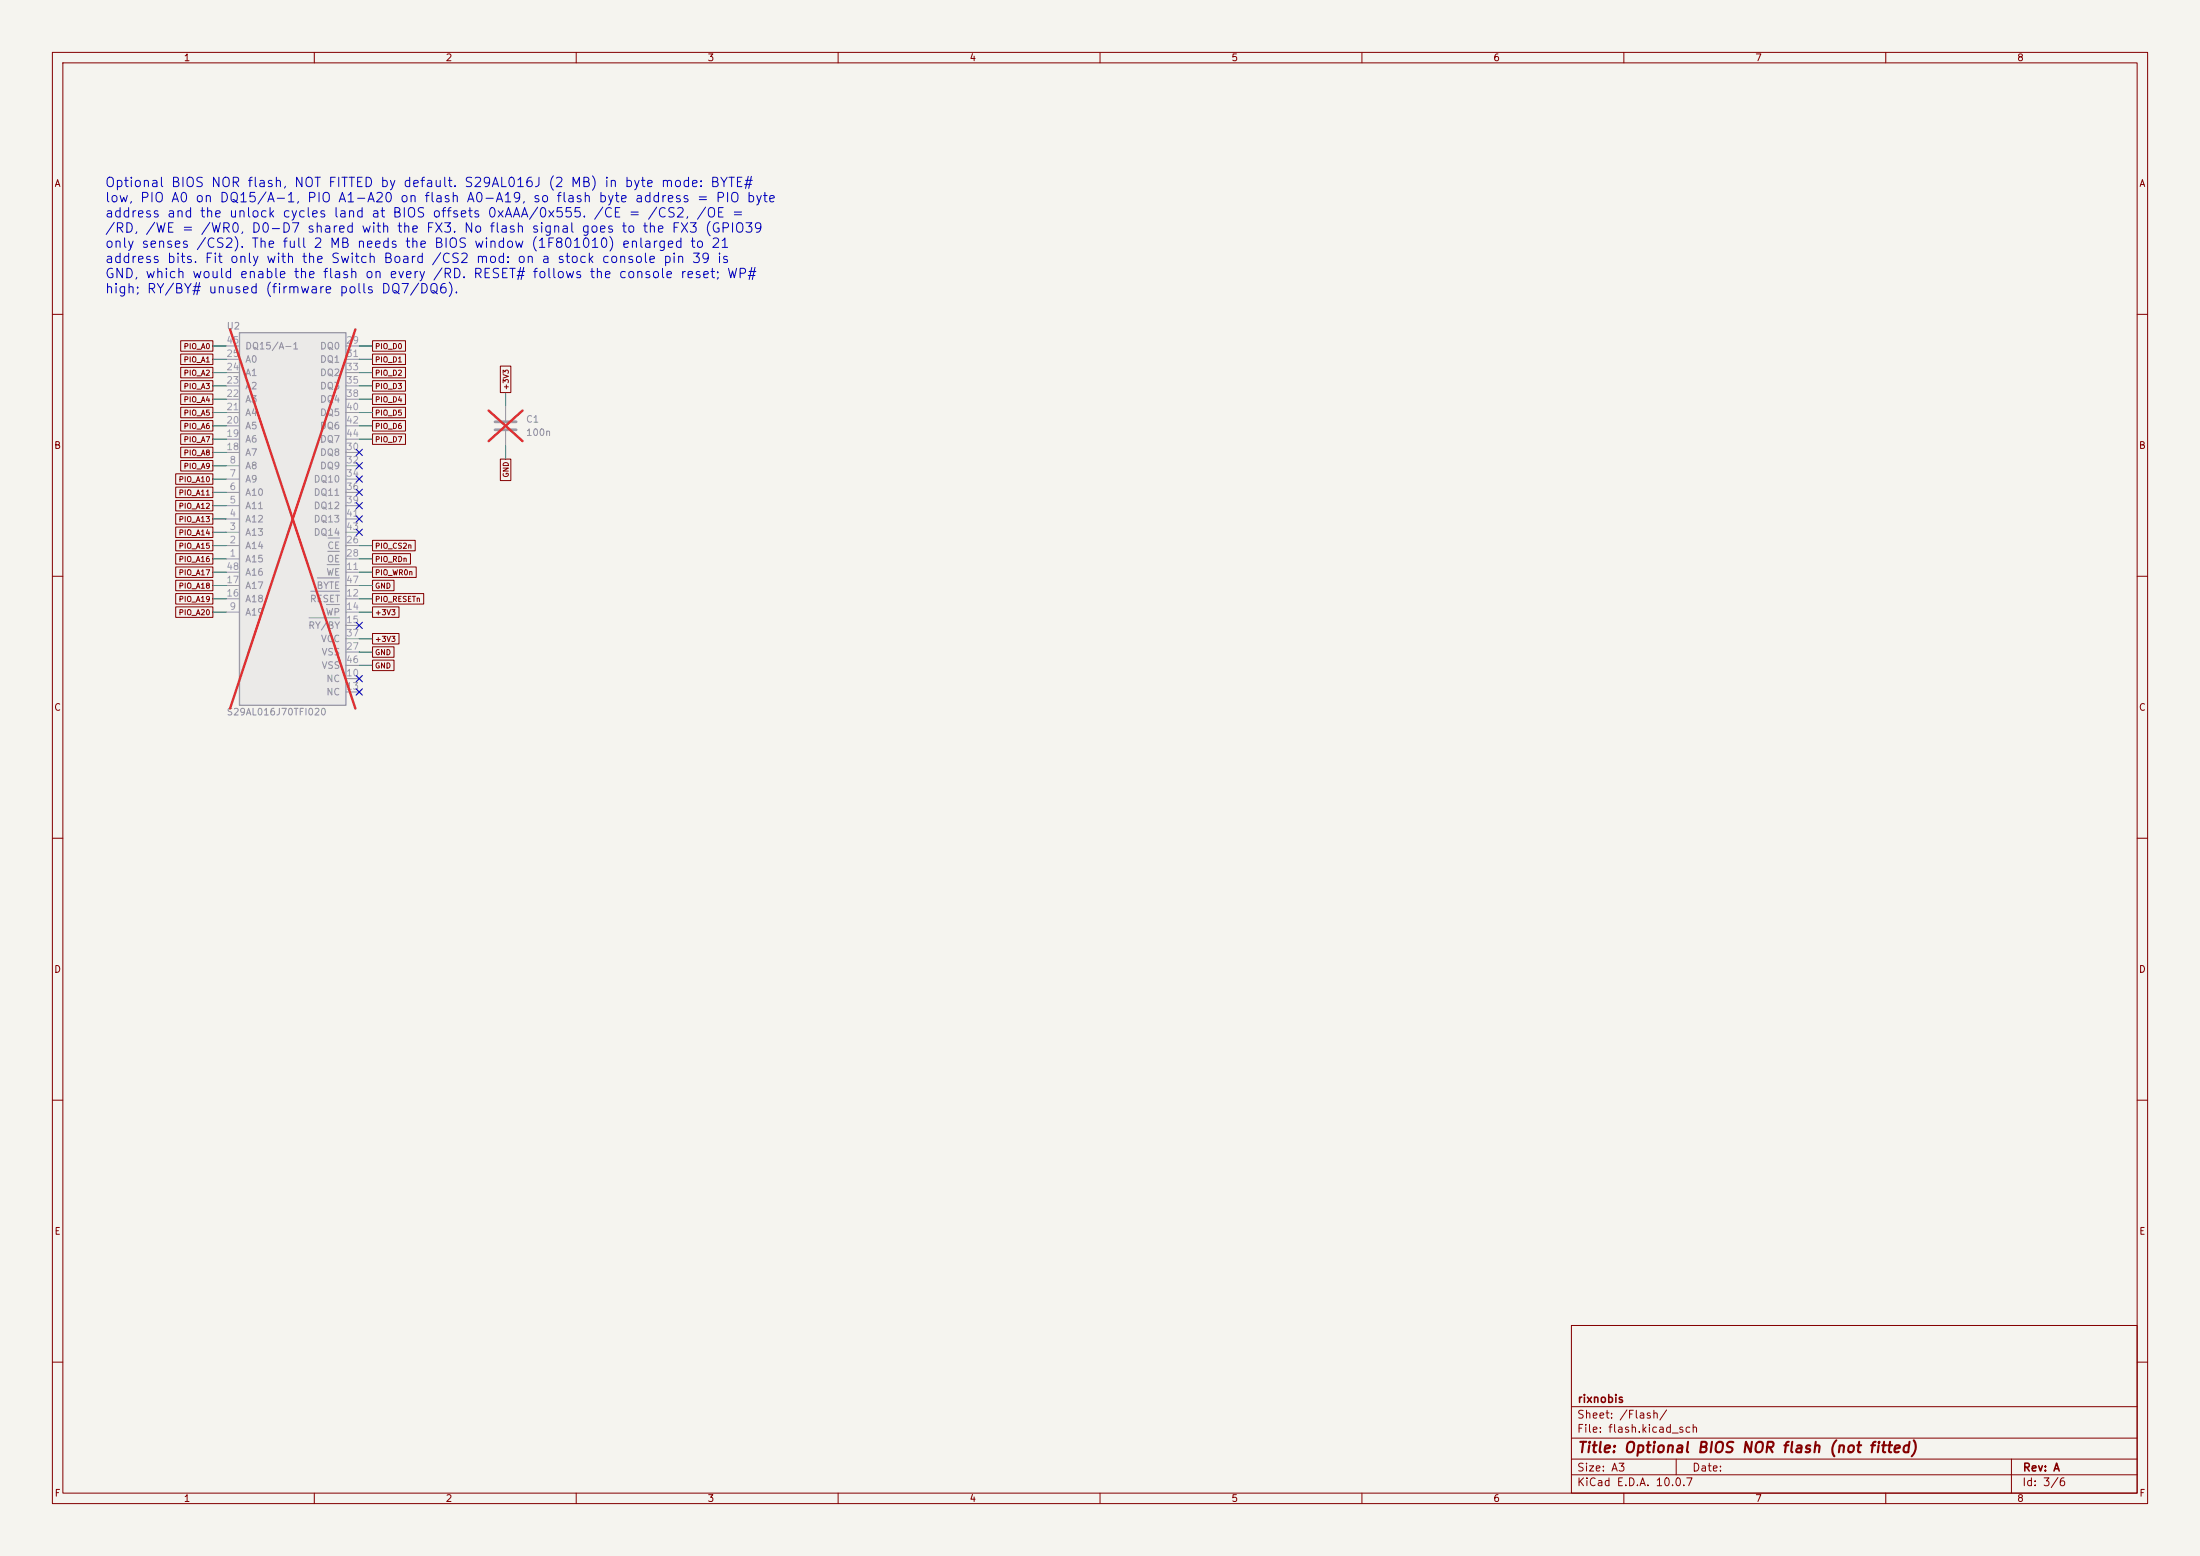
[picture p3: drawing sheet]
(kicad_sch (version 20260306) (generator "eeschema") (generator_version "10.0") (paper "A3") (title_block (title "Optional BIOS NOR flash (not fitted)") (rev "A") (company "rixnobis"))
(lib_symbols
(symbol "ps1-fx3-cart:S29AL016J70TFI020" (pin_names (offset 1.016)) (exclude_from_sim no) (in_bom yes) (on_board yes)
(property "Reference" "U" (at 0 2.54 0) (effects (font (size 1.27 1.27))))
(property "Value" "S29AL016J70TFI020" (at 0 -2.54 0) (effects (font (size 1.27 1.27))))
(property "Footprint" "Package_SO:TSOP-I-48_18.4x12mm_P0.5mm" (at 0 0 0) (effects (font (size 1.27 1.27)) (hide yes)))
(property "Datasheet" "" (at 0 0 0) (effects (font (size 1.27 1.27)) (hide yes)))
(symbol "S29AL016J70TFI020_1_1" (rectangle (start -10.16 35.56) (end 10.16 -35.56) (stroke (width 0.254) (type default)) (fill (type background))) (pin passive line (at -12.7 33.02 0) (length 2.54) (name "DQ15/A-1" (effects (font (size 1.27 1.27)))) (number "45" (effects (font (size 1.27 1.27))))) (pin passive line (at -12.7 30.48 0) (length 2.54) (name "A0" (effects (font (size 1.27 1.27)))) (number "25" (effects (font (size 1.27 1.27))))) (pin passive line (at -12.7 27.94 0) (length 2.54) (name "A1" (effects (font (size 1.27 1.27)))) (number "24" (effects (font (size 1.27 1.27))))) (pin passive line (at -12.7 25.4 0) (length 2.54) (name "A2" (effects (font (size 1.27 1.27)))) (number "23" (effects (font (size 1.27 1.27))))) (pin passive line (at -12.7 22.86 0) (length 2.54) (name "A3" (effects (font (size 1.27 1.27)))) (number "22" (effects (font (size 1.27 1.27))))) (pin passive line (at -12.7 20.32 0) (length 2.54) (name "A4" (effects (font (size 1.27 1.27)))) (number "21" (effects (font (size 1.27 1.27))))) (pin passive line (at -12.7 17.78 0) (length 2.54) (name "A5" (effects (font (size 1.27 1.27)))) (number "20" (effects (font (size 1.27 1.27))))) (pin passive line (at -12.7 15.24 0) (length 2.54) (name "A6" (effects (font (size 1.27 1.27)))) (number "19" (effects (font (size 1.27 1.27))))) (pin passive line (at -12.7 12.7 0) (length 2.54) (name "A7" (effects (font (size 1.27 1.27)))) (number "18" (effects (font (size 1.27 1.27))))) (pin passive line (at -12.7 10.16 0) (length 2.54) (name "A8" (effects (font (size 1.27 1.27)))) (number "8" (effects (font (size 1.27 1.27))))) (pin passive line (at -12.7 7.62 0) (length 2.54) (name "A9" (effects (font (size 1.27 1.27)))) (number "7" (effects (font (size 1.27 1.27))))) (pin passive line (at -12.7 5.08 0) (length 2.54) (name "A10" (effects (font (size 1.27 1.27)))) (number "6" (effects (font (size 1.27 1.27))))) (pin passive line (at -12.7 2.54 0) (length 2.54) (name "A11" (effects (font (size 1.27 1.27)))) (number "5" (effects (font (size 1.27 1.27))))) (pin passive line (at -12.7 0 0) (length 2.54) (name "A12" (effects (font (size 1.27 1.27)))) (number "4" (effects (font (size 1.27 1.27))))) (pin passive line (at -12.7 -2.54 0) (length 2.54) (name "A13" (effects (font (size 1.27 1.27)))) (number "3" (effects (font (size 1.27 1.27))))) (pin passive line (at -12.7 -5.08 0) (length 2.54) (name "A14" (effects (font (size 1.27 1.27)))) (number "2" (effects (font (size 1.27 1.27))))) (pin passive line (at -12.7 -7.62 0) (length 2.54) (name "A15" (effects (font (size 1.27 1.27)))) (number "1" (effects (font (size 1.27 1.27))))) (pin passive line (at -12.7 -10.16 0) (length 2.54) (name "A16" (effects (font (size 1.27 1.27)))) (number "48" (effects (font (size 1.27 1.27))))) (pin passive line (at -12.7 -12.7 0) (length 2.54) (name "A17" (effects (font (size 1.27 1.27)))) (number "17" (effects (font (size 1.27 1.27))))) (pin passive line (at -12.7 -15.24 0) (length 2.54) (name "A18" (effects (font (size 1.27 1.27)))) (number "16" (effects (font (size 1.27 1.27))))) (pin passive line (at -12.7 -17.78 0) (length 2.54) (name "A19" (effects (font (size 1.27 1.27)))) (number "9" (effects (font (size 1.27 1.27))))) (pin passive line (at 12.7 33.02 180) (length 2.54) (name "DQ0" (effects (font (size 1.27 1.27)))) (number "29" (effects (font (size 1.27 1.27))))) (pin passive line (at 12.7 30.48 180) (length 2.54) (name "DQ1" (effects (font (size 1.27 1.27)))) (number "31" (effects (font (size 1.27 1.27))))) (pin passive line (at 12.7 27.94 180) (length 2.54) (name "DQ2" (effects (font (size 1.27 1.27)))) (number "33" (effects (font (size 1.27 1.27))))) (pin passive line (at 12.7 25.4 180) (length 2.54) (name "DQ3" (effects (font (size 1.27 1.27)))) (number "35" (effects (font (size 1.27 1.27))))) (pin passive line (at 12.7 22.86 180) (length 2.54) (name "DQ4" (effects (font (size 1.27 1.27)))) (number "38" (effects (font (size 1.27 1.27))))) (pin passive line (at 12.7 20.32 180) (length 2.54) (name "DQ5" (effects (font (size 1.27 1.27)))) (number "40" (effects (font (size 1.27 1.27))))) (pin passive line (at 12.7 17.78 180) (length 2.54) (name "DQ6" (effects (font (size 1.27 1.27)))) (number "42" (effects (font (size 1.27 1.27))))) (pin passive line (at 12.7 15.24 180) (length 2.54) (name "DQ7" (effects (font (size 1.27 1.27)))) (number "44" (effects (font (size 1.27 1.27))))) (pin passive line (at 12.7 12.7 180) (length 2.54) (name "DQ8" (effects (font (size 1.27 1.27)))) (number "30" (effects (font (size 1.27 1.27))))) (pin passive line (at 12.7 10.16 180) (length 2.54) (name "DQ9" (effects (font (size 1.27 1.27)))) (number "32" (effects (font (size 1.27 1.27))))) (pin passive line (at 12.7 7.62 180) (length 2.54) (name "DQ10" (effects (font (size 1.27 1.27)))) (number "34" (effects (font (size 1.27 1.27))))) (pin passive line (at 12.7 5.08 180) (length 2.54) (name "DQ11" (effects (font (size 1.27 1.27)))) (number "36" (effects (font (size 1.27 1.27))))) (pin passive line (at 12.7 2.54 180) (length 2.54) (name "DQ12" (effects (font (size 1.27 1.27)))) (number "39" (effects (font (size 1.27 1.27))))) (pin passive line (at 12.7 0 180) (length 2.54) (name "DQ13" (effects (font (size 1.27 1.27)))) (number "41" (effects (font (size 1.27 1.27))))) (pin passive line (at 12.7 -2.54 180) (length 2.54) (name "DQ14" (effects (font (size 1.27 1.27)))) (number "43" (effects (font (size 1.27 1.27))))) (pin passive line (at 12.7 -5.08 180) (length 2.54) (name "~{CE}" (effects (font (size 1.27 1.27)))) (number "26" (effects (font (size 1.27 1.27))))) (pin passive line (at 12.7 -7.62 180) (length 2.54) (name "~{OE}" (effects (font (size 1.27 1.27)))) (number "28" (effects (font (size 1.27 1.27))))) (pin passive line (at 12.7 -10.16 180) (length 2.54) (name "~{WE}" (effects (font (size 1.27 1.27)))) (number "11" (effects (font (size 1.27 1.27))))) (pin passive line (at 12.7 -12.7 180) (length 2.54) (name "~{BYTE}" (effects (font (size 1.27 1.27)))) (number "47" (effects (font (size 1.27 1.27))))) (pin passive line (at 12.7 -15.24 180) (length 2.54) (name "~{RESET}" (effects (font (size 1.27 1.27)))) (number "12" (effects (font (size 1.27 1.27))))) (pin passive line (at 12.7 -17.78 180) (length 2.54) (name "~{WP}" (effects (font (size 1.27 1.27)))) (number "14" (effects (font (size 1.27 1.27))))) (pin passive line (at 12.7 -20.32 180) (length 2.54) (name "~{RY/BY}" (effects (font (size 1.27 1.27)))) (number "15" (effects (font (size 1.27 1.27))))) (pin power_in line (at 12.7 -22.86 180) (length 2.54) (name "VCC" (effects (font (size 1.27 1.27)))) (number "37" (effects (font (size 1.27 1.27))))) (pin power_in line (at 12.7 -25.4 180) (length 2.54) (name "VSS" (effects (font (size 1.27 1.27)))) (number "27" (effects (font (size 1.27 1.27))))) (pin power_in line (at 12.7 -27.94 180) (length 2.54) (name "VSS" (effects (font (size 1.27 1.27)))) (number "46" (effects (font (size 1.27 1.27))))) (pin no_connect line (at 12.7 -30.48 180) (length 2.54) (name "NC" (effects (font (size 1.27 1.27)))) (number "10" (effects (font (size 1.27 1.27))))) (pin no_connect line (at 12.7 -33.02 180) (length 2.54) (name "NC" (effects (font (size 1.27 1.27)))) (number "13" (effects (font (size 1.27 1.27))))) ))
(symbol "Device:C"
  (pin_numbers (hide yes))
  (pin_names
   (offset 0.254))
  (exclude_from_sim no)
  (in_bom yes)
  (on_board yes)
  (in_pos_files yes)
  (duplicate_pin_numbers_are_jumpers no)
  (property "Reference" "C" (at 0.635 2.54 0) (show_name no) (do_not_autoplace no) (effects (font (size 1.27 1.27)) (justify left)))
  (property "Value" "C" (at 0.635 -2.54 0) (show_name no) (do_not_autoplace no) (effects (font (size 1.27 1.27)) (justify left)))
  (property "Footprint" "" (at 0.9652 -3.81 0) (show_name no) (do_not_autoplace no) (hide yes) (effects (font (size 1.27 1.27))))
  (property "Datasheet" "" (at 0 0 0) (show_name no) (do_not_autoplace no) (hide yes) (effects (font (size 1.27 1.27))))
  (property "Description" "Unpolarized capacitor" (at 0 0 0) (show_name no) (do_not_autoplace no) (hide yes) (effects (font (size 1.27 1.27))))
  (symbol "C_0_1"
   (polyline (pts (xy -2.032 0.762) (xy 2.032 0.762)) (stroke (width 0.508) (type default)) (fill (type none)))
   (polyline (pts (xy -2.032 -0.762) (xy 2.032 -0.762)) (stroke (width 0.508) (type default)) (fill (type none))))
  (symbol "C_1_1"
   (pin passive line (at 0 3.81 270) (length 2.794) (name "" (effects (font (size 1.27 1.27)))) (number "1" (effects (font (size 1.27 1.27)))))
   (pin passive line (at 0 -3.81 90) (length 2.794) (name "" (effects (font (size 1.27 1.27)))) (number "2" (effects (font (size 1.27 1.27))))))
  (embedded_fonts no)))
(text "Optional BIOS NOR flash, NOT FITTED by default. S29AL016J (2 MB) in byte mode: BYTE#\nlow, PIO A0 on DQ15/A-1, PIO A1-A20 on flash A0-A19, so flash byte address = PIO byte\naddress and the unlock cycles land at BIOS offsets 0xAAA/0x555. /CE = /CS2, /OE =\n/RD, /WE = /WR0, D0-D7 shared with the FX3. No flash signal goes to the FX3 (GPIO39\nonly senses /CS2). The full 2 MB needs the BIOS window (1F801010) enlarged to 21\naddress bits. Fit only with the Switch Board /CS2 mod: on a stock console pin 39 is\nGND, which would enable the flash on every /RD. RESET# follows the console reset; WP#\nhigh; RY/BY# unused (firmware polls DQ7/DQ6)." (exclude_from_sim no) (at 20 34 0) (effects (font (size 1.8 1.8)) (justify left top)))
(symbol (lib_id "ps1-fx3-cart:S29AL016J70TFI020") (at 55.88 99.06 0) (unit 1) (exclude_from_sim no) (in_bom yes) (on_board yes) (dnp yes) (property "Reference" "U2" (at 43.18 62.23 0) (effects (font (size 1.27 1.27)) (justify left))) (property "Value" "S29AL016J70TFI020" (at 43.18 135.89 0) (effects (font (size 1.27 1.27)) (justify left))) (property "Footprint" "Package_SO:TSOP-I-48_18.4x12mm_P0.5mm" (at 55.88 99.06 0) (effects (font (size 1.27 1.27)) (hide yes))) (property "Datasheet" "" (at 55.88 99.06 0) (effects (font (size 1.27 1.27)) (hide yes))) (property "LCSC" "C914935" (at 55.88 99.06 0) (effects (font (size 1.27 1.27)) (hide yes))) (pin "45") (pin "25") (pin "24") (pin "23") (pin "22") (pin "21") (pin "20") (pin "19") (pin "18") (pin "8") (pin "7") (pin "6") (pin "5") (pin "4") (pin "3") (pin "2") (pin "1") (pin "48") (pin "17") (pin "16") (pin "9") (pin "29") (pin "31") (pin "33") (pin "35") (pin "38") (pin "40") (pin "42") (pin "44") (pin "30") (pin "32") (pin "34") (pin "36") (pin "39") (pin "41") (pin "43") (pin "26") (pin "28") (pin "11") (pin "47") (pin "12") (pin "14") (pin "15") (pin "37") (pin "27") (pin "46") (pin "10") (pin "13"))
(wire (pts (xy 43.18 68.58) (xy 40.64 68.58)) (stroke (width 0) (type default)))
(global_label "PIO_A1" (shape passive) (at 40.64 68.58 180) (fields_autoplaced yes) (effects (font (size 1.0 1.0)) (justify right)))
(wire (pts (xy 43.18 66.04) (xy 40.64 66.04)) (stroke (width 0) (type default)))
(global_label "PIO_A0" (shape passive) (at 40.64 66.04 180) (fields_autoplaced yes) (effects (font (size 1.0 1.0)) (justify right)))
(wire (pts (xy 68.58 104.14) (xy 71.12 104.14)) (stroke (width 0) (type default)))
(global_label "PIO_CS2n" (shape passive) (at 71.12 104.14 0) (fields_autoplaced yes) (effects (font (size 1.0 1.0)) (justify left)))
(wire (pts (xy 68.58 106.68) (xy 71.12 106.68)) (stroke (width 0) (type default)))
(global_label "PIO_RDn" (shape passive) (at 71.12 106.68 0) (fields_autoplaced yes) (effects (font (size 1.0 1.0)) (justify left)))
(wire (pts (xy 68.58 109.22) (xy 71.12 109.22)) (stroke (width 0) (type default)))
(global_label "PIO_WR0n" (shape passive) (at 71.12 109.22 0) (fields_autoplaced yes) (effects (font (size 1.0 1.0)) (justify left)))
(wire (pts (xy 68.58 111.76) (xy 71.12 111.76)) (stroke (width 0) (type default)))
(global_label "GND" (shape passive) (at 71.12 111.76 0) (fields_autoplaced yes) (effects (font (size 1.0 1.0)) (justify left)))
(wire (pts (xy 68.58 114.3) (xy 71.12 114.3)) (stroke (width 0) (type default)))
(global_label "PIO_RESETn" (shape passive) (at 71.12 114.3 0) (fields_autoplaced yes) (effects (font (size 1.0 1.0)) (justify left)))
(wire (pts (xy 68.58 116.84) (xy 71.12 116.84)) (stroke (width 0) (type default)))
(global_label "+3V3" (shape passive) (at 71.12 116.84 0) (fields_autoplaced yes) (effects (font (size 1.0 1.0)) (justify left)))
(no_connect (at 68.58 119.38))
(wire (pts (xy 68.58 121.92) (xy 71.12 121.92)) (stroke (width 0) (type default)))
(global_label "+3V3" (shape passive) (at 71.12 121.92 0) (fields_autoplaced yes) (effects (font (size 1.0 1.0)) (justify left)))
(wire (pts (xy 68.58 124.46) (xy 71.12 124.46)) (stroke (width 0) (type default)))
(global_label "GND" (shape passive) (at 71.12 124.46 0) (fields_autoplaced yes) (effects (font (size 1.0 1.0)) (justify left)))
(wire (pts (xy 68.58 127) (xy 71.12 127)) (stroke (width 0) (type default)))
(global_label "GND" (shape passive) (at 71.12 127 0) (fields_autoplaced yes) (effects (font (size 1.0 1.0)) (justify left)))
(no_connect (at 68.58 129.54))
(no_connect (at 68.58 132.08))
(wire (pts (xy 43.18 106.68) (xy 40.64 106.68)) (stroke (width 0) (type default)))
(global_label "PIO_A16" (shape passive) (at 40.64 106.68 180) (fields_autoplaced yes) (effects (font (size 1.0 1.0)) (justify right)))
(wire (pts (xy 43.18 104.14) (xy 40.64 104.14)) (stroke (width 0) (type default)))
(global_label "PIO_A15" (shape passive) (at 40.64 104.14 180) (fields_autoplaced yes) (effects (font (size 1.0 1.0)) (justify right)))
(wire (pts (xy 43.18 101.6) (xy 40.64 101.6)) (stroke (width 0) (type default)))
(global_label "PIO_A14" (shape passive) (at 40.64 101.6 180) (fields_autoplaced yes) (effects (font (size 1.0 1.0)) (justify right)))
(wire (pts (xy 43.18 99.06) (xy 40.64 99.06)) (stroke (width 0) (type default)))
(global_label "PIO_A13" (shape passive) (at 40.64 99.06 180) (fields_autoplaced yes) (effects (font (size 1.0 1.0)) (justify right)))
(wire (pts (xy 43.18 96.52) (xy 40.64 96.52)) (stroke (width 0) (type default)))
(global_label "PIO_A12" (shape passive) (at 40.64 96.52 180) (fields_autoplaced yes) (effects (font (size 1.0 1.0)) (justify right)))
(wire (pts (xy 43.18 93.98) (xy 40.64 93.98)) (stroke (width 0) (type default)))
(global_label "PIO_A11" (shape passive) (at 40.64 93.98 180) (fields_autoplaced yes) (effects (font (size 1.0 1.0)) (justify right)))
(wire (pts (xy 43.18 91.44) (xy 40.64 91.44)) (stroke (width 0) (type default)))
(global_label "PIO_A10" (shape passive) (at 40.64 91.44 180) (fields_autoplaced yes) (effects (font (size 1.0 1.0)) (justify right)))
(wire (pts (xy 43.18 88.9) (xy 40.64 88.9)) (stroke (width 0) (type default)))
(global_label "PIO_A9" (shape passive) (at 40.64 88.9 180) (fields_autoplaced yes) (effects (font (size 1.0 1.0)) (justify right)))
(wire (pts (xy 43.18 116.84) (xy 40.64 116.84)) (stroke (width 0) (type default)))
(global_label "PIO_A20" (shape passive) (at 40.64 116.84 180) (fields_autoplaced yes) (effects (font (size 1.0 1.0)) (justify right)))
(wire (pts (xy 43.18 114.3) (xy 40.64 114.3)) (stroke (width 0) (type default)))
(global_label "PIO_A19" (shape passive) (at 40.64 114.3 180) (fields_autoplaced yes) (effects (font (size 1.0 1.0)) (justify right)))
(wire (pts (xy 43.18 111.76) (xy 40.64 111.76)) (stroke (width 0) (type default)))
(global_label "PIO_A18" (shape passive) (at 40.64 111.76 180) (fields_autoplaced yes) (effects (font (size 1.0 1.0)) (justify right)))
(wire (pts (xy 43.18 86.36) (xy 40.64 86.36)) (stroke (width 0) (type default)))
(global_label "PIO_A8" (shape passive) (at 40.64 86.36 180) (fields_autoplaced yes) (effects (font (size 1.0 1.0)) (justify right)))
(wire (pts (xy 43.18 83.82) (xy 40.64 83.82)) (stroke (width 0) (type default)))
(global_label "PIO_A7" (shape passive) (at 40.64 83.82 180) (fields_autoplaced yes) (effects (font (size 1.0 1.0)) (justify right)))
(wire (pts (xy 43.18 81.28) (xy 40.64 81.28)) (stroke (width 0) (type default)))
(global_label "PIO_A6" (shape passive) (at 40.64 81.28 180) (fields_autoplaced yes) (effects (font (size 1.0 1.0)) (justify right)))
(wire (pts (xy 43.18 78.74) (xy 40.64 78.74)) (stroke (width 0) (type default)))
(global_label "PIO_A5" (shape passive) (at 40.64 78.74 180) (fields_autoplaced yes) (effects (font (size 1.0 1.0)) (justify right)))
(wire (pts (xy 43.18 76.2) (xy 40.64 76.2)) (stroke (width 0) (type default)))
(global_label "PIO_A4" (shape passive) (at 40.64 76.2 180) (fields_autoplaced yes) (effects (font (size 1.0 1.0)) (justify right)))
(wire (pts (xy 43.18 73.66) (xy 40.64 73.66)) (stroke (width 0) (type default)))
(global_label "PIO_A3" (shape passive) (at 40.64 73.66 180) (fields_autoplaced yes) (effects (font (size 1.0 1.0)) (justify right)))
(wire (pts (xy 43.18 71.12) (xy 40.64 71.12)) (stroke (width 0) (type default)))
(global_label "PIO_A2" (shape passive) (at 40.64 71.12 180) (fields_autoplaced yes) (effects (font (size 1.0 1.0)) (justify right)))
(wire (pts (xy 68.58 66.04) (xy 71.12 66.04)) (stroke (width 0) (type default)))
(global_label "PIO_D0" (shape passive) (at 71.12 66.04 0) (fields_autoplaced yes) (effects (font (size 1.0 1.0)) (justify left)))
(no_connect (at 68.58 86.36))
(wire (pts (xy 68.58 68.58) (xy 71.12 68.58)) (stroke (width 0) (type default)))
(global_label "PIO_D1" (shape passive) (at 71.12 68.58 0) (fields_autoplaced yes) (effects (font (size 1.0 1.0)) (justify left)))
(no_connect (at 68.58 88.9))
(wire (pts (xy 68.58 71.12) (xy 71.12 71.12)) (stroke (width 0) (type default)))
(global_label "PIO_D2" (shape passive) (at 71.12 71.12 0) (fields_autoplaced yes) (effects (font (size 1.0 1.0)) (justify left)))
(no_connect (at 68.58 91.44))
(wire (pts (xy 68.58 73.66) (xy 71.12 73.66)) (stroke (width 0) (type default)))
(global_label "PIO_D3" (shape passive) (at 71.12 73.66 0) (fields_autoplaced yes) (effects (font (size 1.0 1.0)) (justify left)))
(no_connect (at 68.58 93.98))
(wire (pts (xy 68.58 76.2) (xy 71.12 76.2)) (stroke (width 0) (type default)))
(global_label "PIO_D4" (shape passive) (at 71.12 76.2 0) (fields_autoplaced yes) (effects (font (size 1.0 1.0)) (justify left)))
(no_connect (at 68.58 96.52))
(wire (pts (xy 68.58 78.74) (xy 71.12 78.74)) (stroke (width 0) (type default)))
(global_label "PIO_D5" (shape passive) (at 71.12 78.74 0) (fields_autoplaced yes) (effects (font (size 1.0 1.0)) (justify left)))
(no_connect (at 68.58 99.06))
(wire (pts (xy 68.58 81.28) (xy 71.12 81.28)) (stroke (width 0) (type default)))
(global_label "PIO_D6" (shape passive) (at 71.12 81.28 0) (fields_autoplaced yes) (effects (font (size 1.0 1.0)) (justify left)))
(no_connect (at 68.58 101.6))
(wire (pts (xy 68.58 83.82) (xy 71.12 83.82)) (stroke (width 0) (type default)))
(global_label "PIO_D7" (shape passive) (at 71.12 83.82 0) (fields_autoplaced yes) (effects (font (size 1.0 1.0)) (justify left)))
(wire (pts (xy 43.18 109.22) (xy 40.64 109.22)) (stroke (width 0) (type default)))
(global_label "PIO_A17" (shape passive) (at 40.64 109.22 180) (fields_autoplaced yes) (effects (font (size 1.0 1.0)) (justify right)))
(symbol (lib_id "Device:C") (at 96.52 81.28 0) (unit 1) (exclude_from_sim no) (in_bom yes) (on_board yes) (dnp yes) (property "Reference" "C1" (at 100.33 80.01 0) (effects (font (size 1.27 1.27)) (justify left))) (property "Value" "100n" (at 100.33 82.55 0) (effects (font (size 1.27 1.27)) (justify left))) (property "Footprint" "Capacitor_SMD:C_0402_1005Metric" (at 96.52 81.28 0) (effects (font (size 1.27 1.27)) (hide yes))) (property "Datasheet" "" (at 96.52 81.28 0) (effects (font (size 1.27 1.27)) (hide yes))) (property "LCSC" "C1525" (at 96.52 81.28 0) (effects (font (size 1.27 1.27)) (hide yes))) (pin "1") (pin "2"))
(wire (pts (xy 96.52 77.47) (xy 96.52 74.93)) (stroke (width 0) (type default)))
(global_label "+3V3" (shape passive) (at 96.52 74.93 90) (fields_autoplaced yes) (effects (font (size 1.0 1.0)) (justify left)))
(wire (pts (xy 96.52 85.09) (xy 96.52 87.63)) (stroke (width 0) (type default)))
(global_label "GND" (shape passive) (at 96.52 87.63 270) (fields_autoplaced yes) (effects (font (size 1.0 1.0)) (justify right))))
